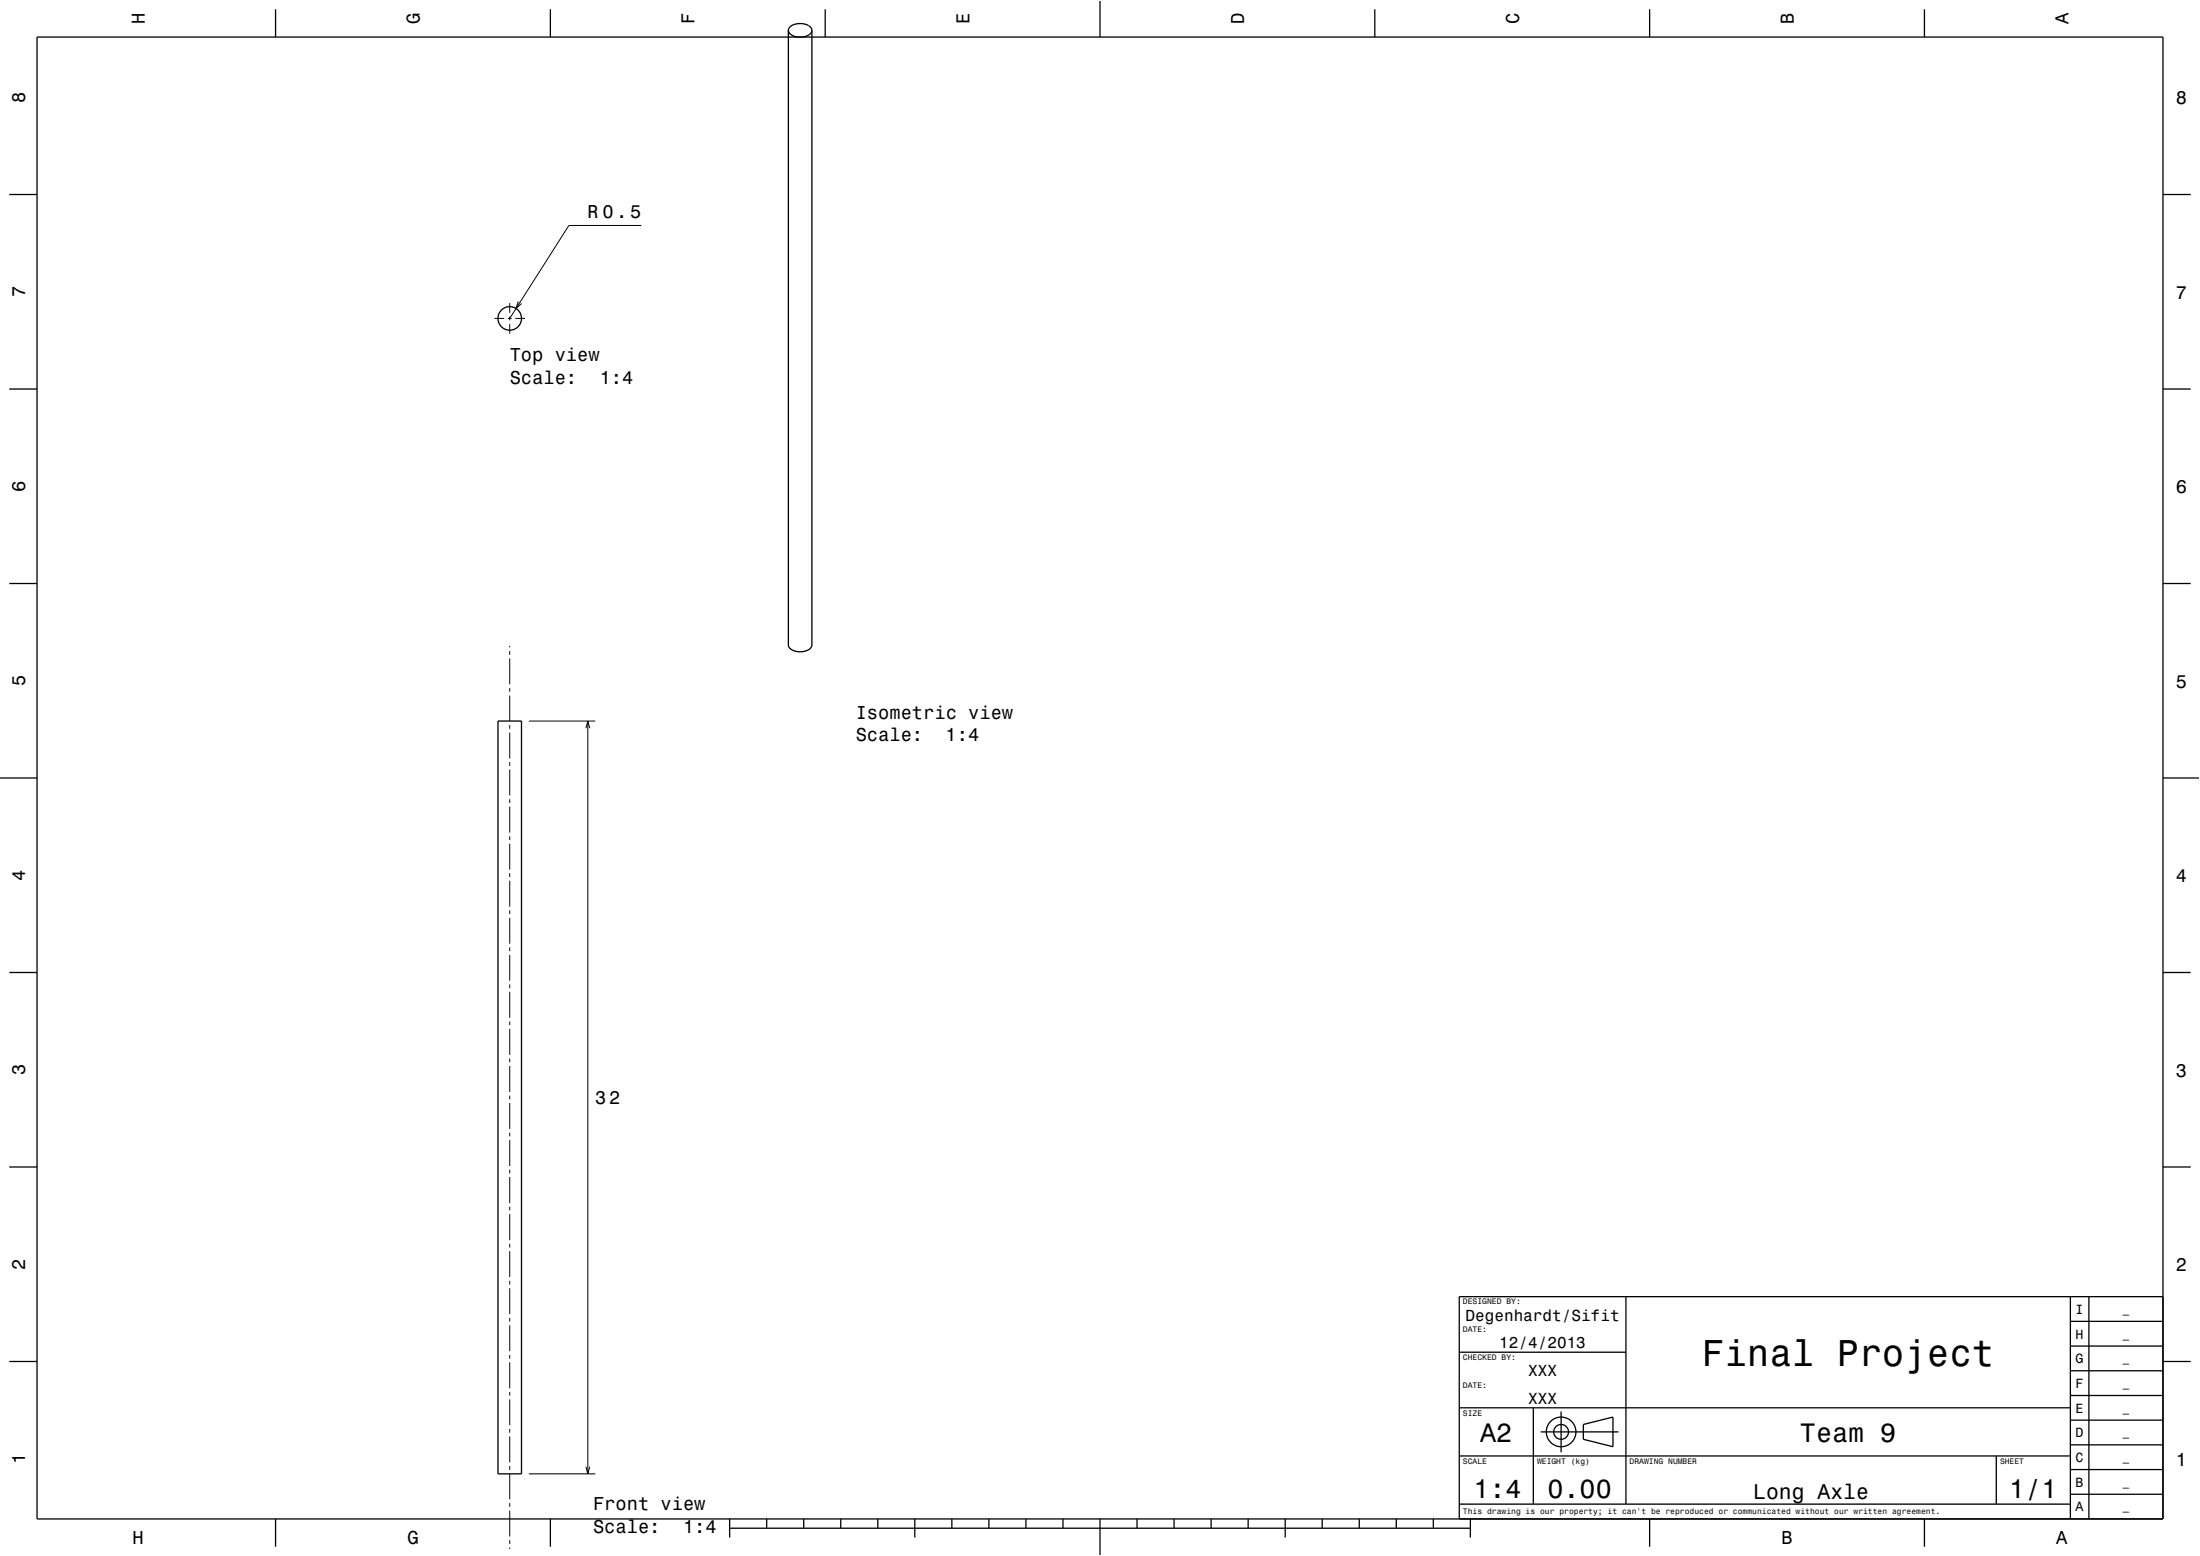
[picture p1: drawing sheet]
<svg xmlns="http://www.w3.org/2000/svg" width="594mm" height="420mm" viewBox="0 0 594 420" stroke-linecap="round" stroke-linejoin="round" font-family="sans-serif">
<g fill="none" stroke="#000" stroke-width=".27">
<path d="M173.1 60.9h-19.5l-16 25M133.5 85.9h2.6M137.1 85.9h1M137.6 81.8v2.6M137.6 85.4v1M137.6 87.5v2.6M139.1 85.9h2.7M139.9 81.4l-.6 1.9 1.5-1.4M137.6 174.3v.4M137.6 175.7v1M137.6 177.7v7M137.6 185.7v1"/>
<path d="M137.6 187.7v7M137.6 195.7v1M137.6 197.7v7M142.8 194.6h17.9M158.2 196.6l.5-2 .5 2M158.7 194.6v203.2M137.6 205.7v1M137.6 207.7v7M137.6 215.7v1M137.6 217.7v7M137.6 225.7v1M137.6 227.7v7"/>
<path d="M137.6 235.7v1M137.6 237.7v7M137.6 245.7v1M137.6 247.7v7M137.6 255.7v1M137.6 257.7v7M137.6 265.7v1M137.6 267.7v7M137.6 275.7v1M137.6 277.7v7M137.6 285.7v1M137.6 287.7v7"/>
<path d="M137.6 295.7v1M137.6 297.7v7M137.6 305.7v1M137.6 307.7v7M137.6 315.7v1M137.6 317.7v7M137.6 325.7v1M137.6 327.7v7M137.6 335.7v1M137.6 337.7v7M137.6 345.7v1M137.6 347.7v7"/>
<path d="M137.6 355.7v1M137.6 357.7v7M137.6 365.7v1M137.6 367.7v7M137.6 375.7v1M137.6 377.7v7M137.6 385.7v1M137.6 387.7v7M137.6 395.7v1M137.6 397.7v7M142.8 397.8h17.9M158.2 395.9l.5 1.9 .5-1.9"/>
<path d="M137.6 405.7v1M137.6 407.7v7M137.6 415.7v1M137.6 417.7v.4"/>
</g>
<g fill="none" stroke="#000" stroke-width=".35">
<path d="M10 10h574v400h-574zM74.4 2.5v7.5M148.6 2.5v7.5M212.9 8.2v165.9a3.1 3.1 0 0 0 3.9 1.8 2.44 2.44 0 0 0 2.4-1.8v-165.9M212.9 8.2a3.1 3.1 0 0 0 3.9 1.8 2.43 2.43 0 0 0 2.4-1.8M212.9 8.2a3.1 3.1 0 0 1 3.9-1.8 2.45 2.45 0 0 1 2.4 1.8M222.8 2.5v7.5M297 0v10M371.2 2.5v7.5M445.4 2.5v7.5M519.6 2.5v7.5M2.5 52.5h7.5"/>
<path d="M584 52.5h7.5M2.5 105h7.5M584 105h7.5M2.5 157.5h7.5M584 157.5h7.5M134.5 194.6h6.3v203.2h-6.3zM0 210h10M584 210h10M2.5 262.5h7.5M584 262.5h7.5M2.5 315h7.5M584 315h7.5"/>
<path d="M439 350v56M559 356.7h25M559 350v60M564 350v60M584 350h-190v60M2.5 367.5h7.5M394 365h45M559 376.7h25M559 370h25M559 363.3h25M584 367.5h7.5M394 393h165"/>
<path d="M394 380h165M414 380v26M416 386.5h21M421.5 381v11M427.5 384.5l8-2v8l-8-2zM539 393v13M559 396.7h25M559 390h25M559 383.3h25M74.4 410v7.5M148.6 410v7.5M197 412.5h200"/>
<path d="M197 410v5M207 410v2.5M217 410v2.5M227 410v2.5M237 410v2.5M247 410v5M257 410v2.5M267 410v2.5M277 410v2.5M287 410v2.5M297 410v10M307 410v2.5"/>
<path d="M317 410v2.5M327 410v2.5M337 410v2.5M347 410v5M357 410v2.5M367 410v2.5M377 410v2.5M387 410v2.5M394 406h165M397 410v5M445.4 410v7.5M519.6 410v7.5"/>
<path d="M559 403.3h25"/>
<circle cx="137.6" cy="85.9" r="3.2"/>
<circle cx="421.5" cy="386.5" r="2"/>
<circle cx="421.5" cy="386.5" r="4"/>
</g>
<path d="M0 0h594v420h-594" fill="none" stroke="#fff" stroke-width=".27"/>
<text font-size="10.1" x="459.5" y="368.7">Final Project</text>
<g font-size="7.2">
<text x="399.7" y="389.3">A2</text>
<text x="486" y="389.1">Team 9</text>
<text x="397.8" y="404.3">1:4</text>
<text x="417.8" y="404.3">0.00</text>
<text x="542.5" y="404.3">1/1</text>
</g>
<text font-size="5.8" x="473.4" y="404.6">Long Axle</text>
<g font-size="5">
<text x="39.1" y="6.5" transform="rotate(-90 39.1 6.5)">H</text>
<text x="113.3" y="6.5" transform="rotate(-90 113.3 6.5)">G</text>
<text x="187.5" y="6.5" transform="rotate(-90 187.5 6.5)">F</text>
<text x="261.7" y="6.5" transform="rotate(-90 261.7 6.5)">E</text>
<text x="335.9" y="6.5" transform="rotate(-90 335.9 6.5)">D</text>
<text x="410.1" y="6.5" transform="rotate(-90 410.1 6.5)">C</text>
<text x="484.3" y="6.5" transform="rotate(-90 484.3 6.5)">B</text>
<text x="558.5" y="6.5" transform="rotate(-90 558.5 6.5)">A</text>
<text x="6.8" y="27.8" transform="rotate(-90 6.8 27.8)">8</text>
<text x="587.5" y="28.1">8</text>
<text x="158.6" y="58.9">R 0.5</text>
<text x="6.8" y="80.3" transform="rotate(-90 6.8 80.3)">7</text>
<text x="587.5" y="80.6">7</text>
<text x="137.6" y="97.5">Top view</text>
<text x="137.6" y="103.5">Scale:</text>
<text x="161.9" y="103.5">1:4</text>
<text x="6.8" y="132.8" transform="rotate(-90 6.8 132.8)">6</text>
<text x="587.5" y="133.1">6</text>
<text x="6.8" y="185.3" transform="rotate(-90 6.8 185.3)">5</text>
<text x="587.5" y="185.6">5</text>
<text x="231" y="194">Isometric view</text>
<text x="231" y="200">Scale:</text>
<text x="255.3" y="200">1:4</text>
<text x="6.8" y="237.8" transform="rotate(-90 6.8 237.8)">4</text>
<text x="587.5" y="238.1">4</text>
<text x="6.8" y="290.3" transform="rotate(-90 6.8 290.3)">3</text>
<text x="587.5" y="290.6">3</text>
<text x="160.7" y="298">32</text>
<text x="6.8" y="342.8" transform="rotate(-90 6.8 342.8)">2</text>
<text x="587.5" y="343.1">2</text>
<text x="6.8" y="395.3" transform="rotate(-90 6.8 395.3)">1</text>
<text x="587.5" y="395.6">1</text>
<text x="160.1" y="407.7">Front view</text>
<text x="160.1" y="413.7">Scale:</text>
<text x="184.4" y="413.7">1:4</text>
<text x="35.8" y="416.8">H</text>
<text x="110" y="416.8">G</text>
<text x="481" y="416.8">B</text>
<text x="555.2" y="416.8">A</text>
</g>
<g font-size="4.3">
<text x="395.7" y="356.5">Degenhardt/Sifit</text>
<text x="404.8" y="364">12/4/2013</text>
<text x="412.6" y="371.5">XXX</text>
<text x="412.6" y="379">XXX</text>
</g>
<g font-size="3.6">
<text x="560.4" y="354.6">I</text>
<text x="560.4" y="361.3">H</text>
<text x="560.4" y="368">G</text>
<text x="560.4" y="374.6">F</text>
<text x="560.4" y="381.3">E</text>
<text x="560.4" y="388">D</text>
<text x="560.4" y="394.6">C</text>
<text x="560.4" y="401.3">B</text>
<text x="560.4" y="408">A</text>
</g>
<g font-size="2.9">
<text x="573.1" y="354.4">_</text>
<text x="573.1" y="361.1">_</text>
<text x="573.1" y="367.7">_</text>
<text x="573.1" y="374.4">_</text>
<text x="573.1" y="381">_</text>
<text x="573.1" y="387.7">_</text>
<text x="573.1" y="394.4">_</text>
<text x="573.1" y="401.1">_</text>
<text x="573.1" y="407.7">_</text>
</g>
<g font-size="2.2">
<text x="395" y="352.1">DESIGNED BY:</text>
<text x="395" y="359.6">DATE:</text>
<text x="395" y="367.1">CHECKED BY:</text>
<text x="395" y="374.6">DATE:</text>
<text x="395" y="382.1">SIZE</text>
<text x="395" y="395.1">SCALE</text>
<text x="415" y="395.1">WEIGHT (kg)</text>
<text x="440" y="395.1">DRAWING NUMBER</text>
<text x="540" y="395.1">SHEET</text>
<text x="395" y="408.8">This drawing is our property; it can't be reproduced or communicated without our written agreement.</text>
</g>
</svg>
